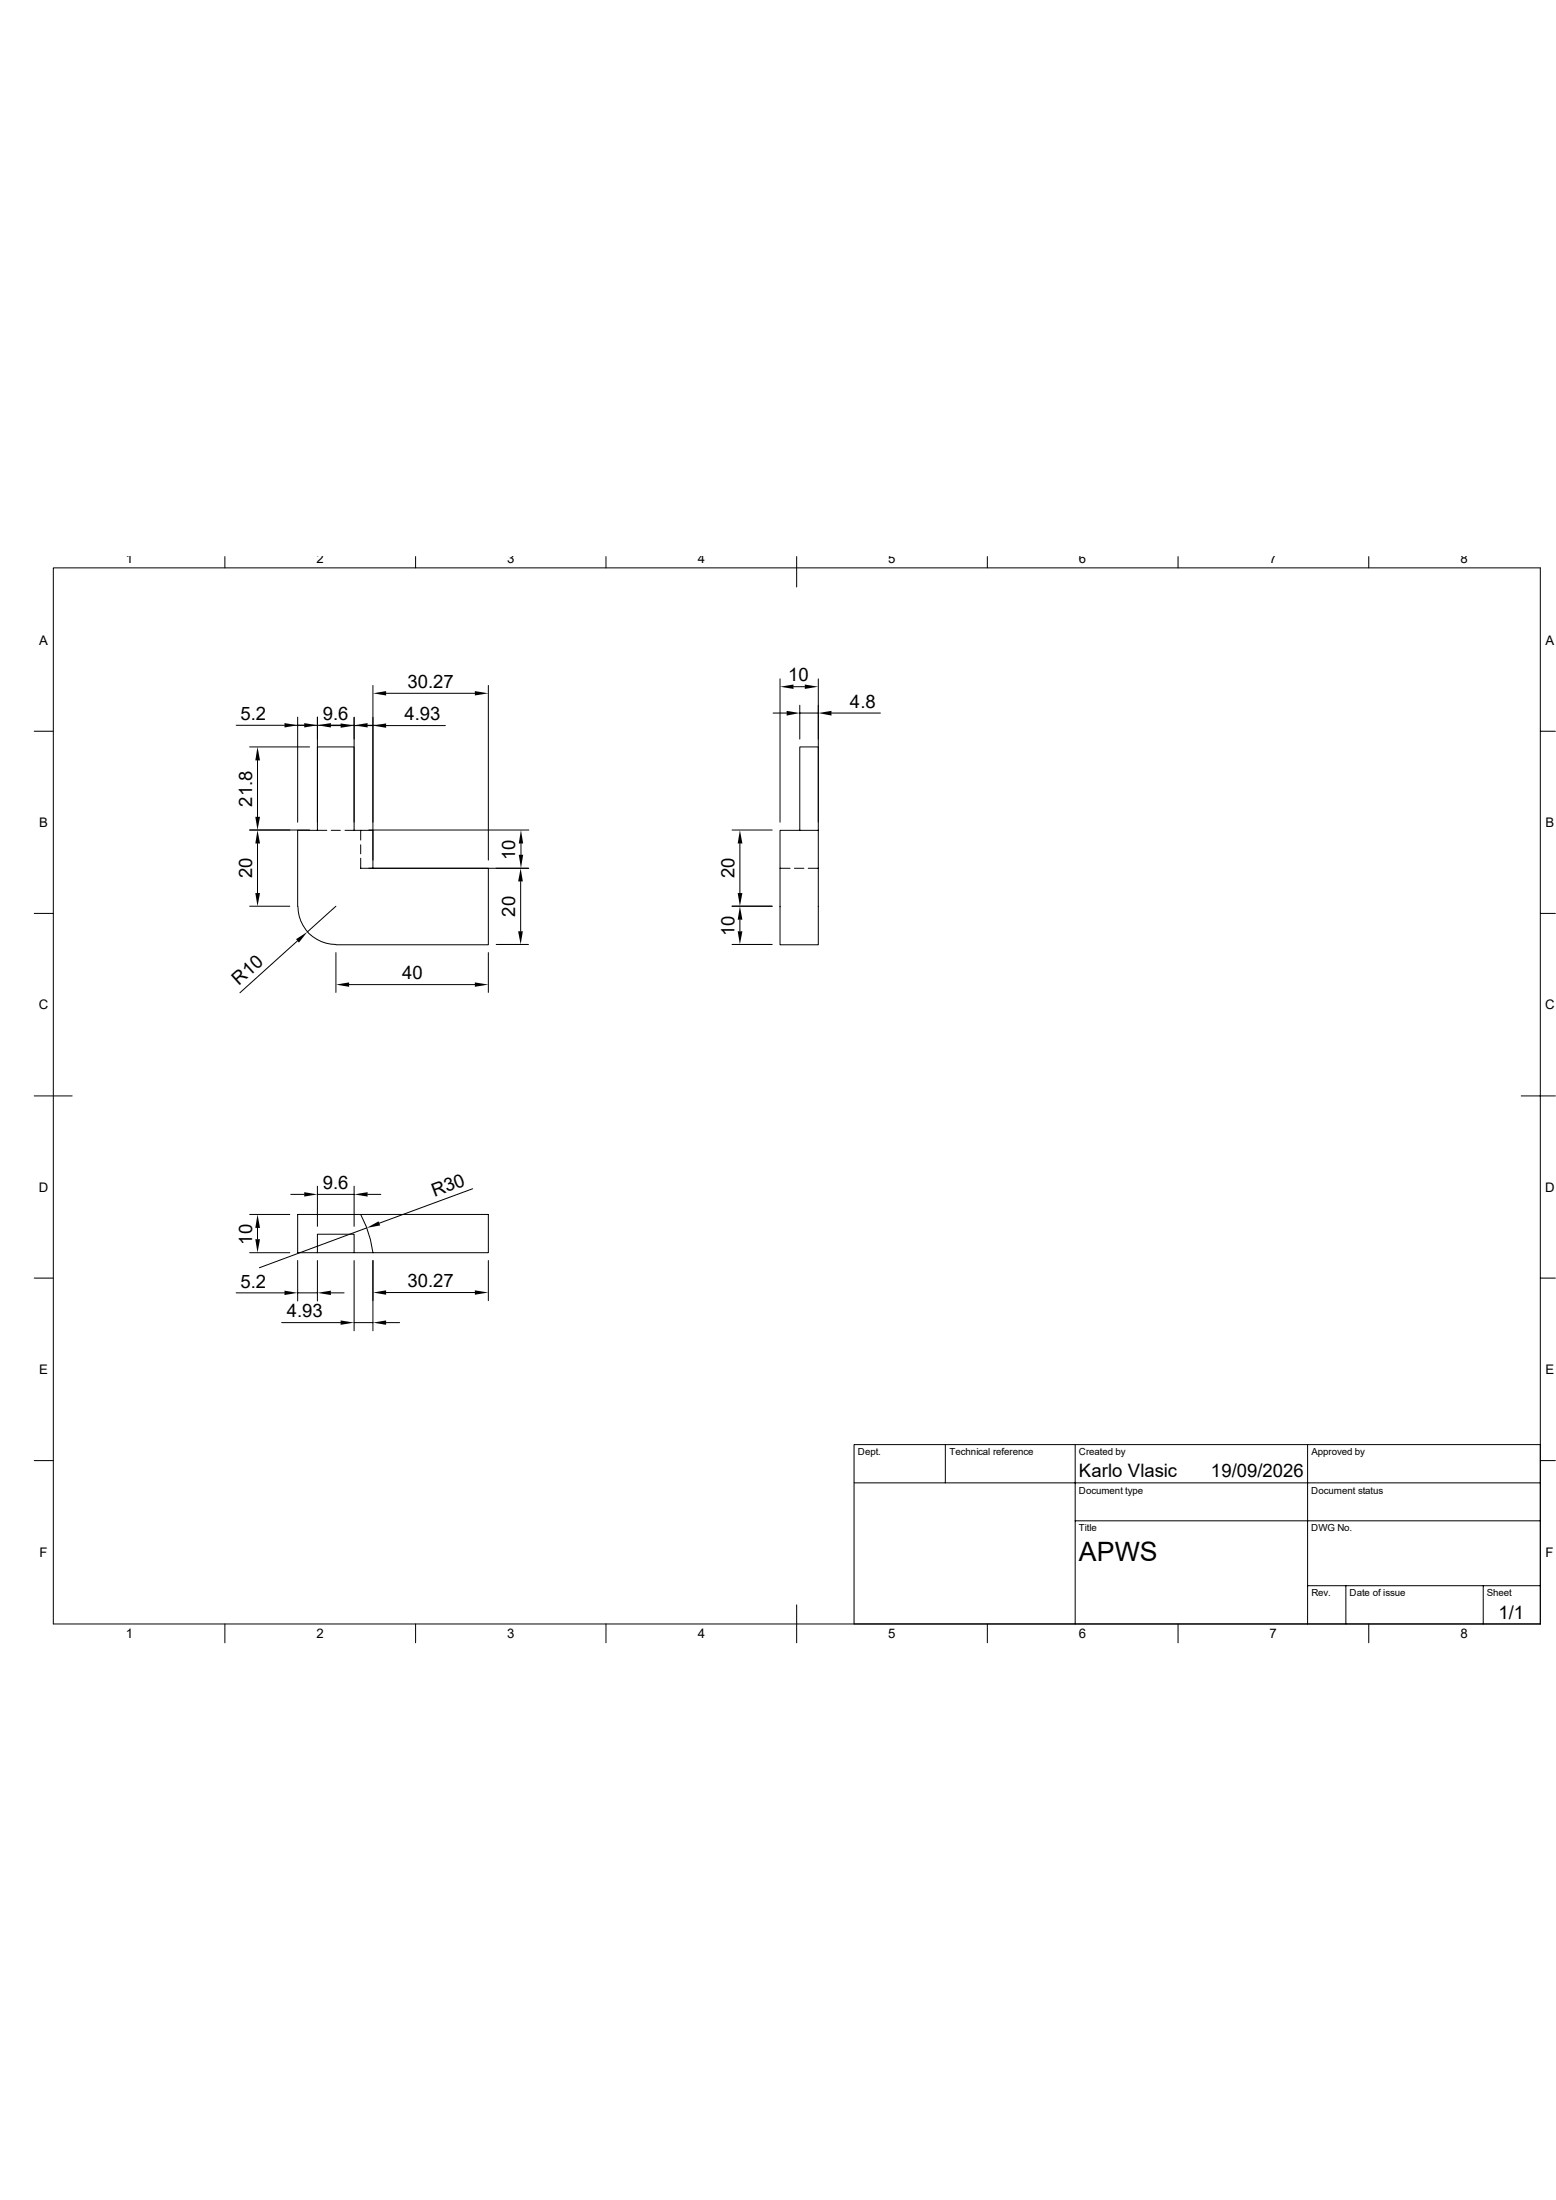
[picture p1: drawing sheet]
<svg xmlns="http://www.w3.org/2000/svg" width="210mm" height="297mm" viewBox="0 0 210 297" stroke-linecap="round" stroke-linejoin="round" font-family="sans-serif">
<g fill="none" stroke="#000" stroke-width=".13">
<path d="M7.2 76.7h200.7v142.5h-200.7zM30.4 75.1v1.6M56.1 75.1v1.6M81.8 75.1v1.6M107.5 75.1v4.1M133.3 75.1v1.6M159 75.1v1.6M184.7 75.1v1.6M4.6 98.7h2.6M31.9 97.9h6.5M39.2 97.9h8.6M40.2 96.8v14.2"/>
<path d="M42.8 96.8v14.2M44.2 98h1.8M47.8 98h2.5M47.8 96.8v14.2M49.6 97.9h1.8M50.3 92.5v24.7M52.1 98h8M52.1 93.6h12M65.9 92.5v23.6M104.4 96.3h1.8M105.3 91.7v19.3M107.1 92.7h1.5"/>
<path d="M108 95.2v4.6M108 96.3h2.4M110.4 91.7v19.3M112.2 96.3h6.6M207.9 98.7h2M33.7 112.1h8.1M33.7 100.8h8.1M34.8 102.7v7.6M34.8 113.9v6.7M42.8 112.1v-11.3h5v11.3M44.1 112.1h-3.9v10.3M44.7 112.1h1.2"/>
<path d="M46.6 112.1h3.7M48.7 115.9v1.3h1.6M48.7 112.1v1.3M48.7 114v1.3M49.8 117.2h21.6M49.8 112.1h21.6M50.3 117.2h15.6v10.4h-20.6M70.3 119v6.7M70.3 113.9v1.5M98.8 112.1h5.4M99.9 113.9v6.7M105.3 112.1h5.1v15.5h-5.1z"/>
<path d="M105.3 117.2h1.3M107.2 117.2h1.3M108 112.1v-11.3h2.4v11.3M109.1 117.2h1.3M4.6 123.3h2.6M33.7 122.3h5.4M40.2 127l-7.8 7M40.2 122.4a5.1 5.1 0 0 0 5.1 5.1M45.3 122.3l-3.8 3.5M45.3 128.6v5.4M47.1 132.9h17M65.9 128.6v5.4"/>
<path d="M67 127.5h4.3M98.8 127.5h5.4M98.8 122.3h5.4M99.9 124.2v1.5M207.9 123.3h2M4.6 148h5.1M205.3 148h4.6M4.6 172.6h2.6M31.9 174.5h6.5M33.7 164h5.4M33.7 169.1h5.4M34.8 165.8v1.5"/>
<path d="M38 178.6h8M39.2 161.2h1.9M40.2 170.2v5.4M40.2 174.5h2.6M42.8 169.1v-2.5h5v2.5h-7.6v-5.1h8.5l.7 1.6 .6 1.7 .3 1.8M42.8 170.2v5.4M42.8 160.1v5.5M42.8 161.2h5M44.7 174.5h1.7M47.8 170.2v9.5M47.8 178.6h2.5M47.8 169.1h2.5"/>
<path d="M47.8 160.1v5.5M48.7 164h17.2v5.1h-15.6M49.5 165.8l-14.5 5.4M49.6 161.2h1.8M50.3 170.2v9.5M52.1 178.6h1.8M52.1 174.5h12M63.8 160.5l-12.6 4.6M65.9 170.2v5.4M207.9 172.6h2M4.6 197.2h2.6M127.6 195v5.2"/>
<path d="M145.1 195v24.2M176.5 195v24.2M207.9 195h-92.6v24.2M207.9 197.2h2M30.4 219.2v2.6M56.1 219.2v2.6M81.8 219.2v2.6M107.5 216.7v5.1M115.3 200.2h92.6M133.3 219.2v2.6M145.1 205.3h62.8M159 219.2v2.6"/>
<path d="M176.5 214.1h31.4M181.7 214.1v5.1M184.7 219.2v2.6M200.2 214.1v5.1"/>
</g>
<g fill="#000">
<path d="M38.4 97.6l1.8 .3-1.8 .3zM41.1 97.6l1.7 .3-1.7 .3zM42.8 97.9l1.9-.3v.6zM46 97.7l1.8 .3-1.8 .3zM47.8 97.9l1.8-.3v.6zM50.3 98l1.8-.3v.6zM50.3 93.6l1.8-.3v.6zM64.1 93.3l1.8 .3-1.8 .3zM106.2 96l1.7 .3-1.7 .3zM105.3 92.7l1.8-.3v.6zM108.6 92.4l1.8 .3-1.8 .3zM110.4 96.3l1.8-.3v.6z"/>
<path d="M34.8 112.1l.3 1.8h-.6zM34.5 110.3h.6l-.3 1.8zM34.8 100.8l.3 1.9h-.6zM70.3 117.2l.3 1.8h-.7zM70 115.4h.6l-.3 1.8zM70.3 112.1l.3 1.8h-.6zM99.9 112.1l.3 1.8h-.6zM34.5 120.6h.6l-.3 1.7zM40 126.8l1.5-1-1.2 1.5zM45.3 132.9l1.8-.3v.6zM64.1 132.6l1.8 .3-1.8 .3zM69.9 125.7h.7l-.3 1.8z"/>
<path d="M99.6 120.6h.6l-.3 1.7zM99.6 125.7h.6l-.3 1.8zM99.9 122.3l.3 1.9h-.6zM34.8 164l.3 1.8h-.6zM34.5 167.3h.6l-.3 1.8zM38.4 174.2l1.8 .3-1.8 .3zM41.1 161l1.7 .2-1.7 .3zM42.8 174.5l1.9-.3v.6zM46 178.3l1.8 .3-1.8 .3zM47.8 161.2l1.8-.2v.5zM49.5 165.8l1.6-.9 .2 .5zM50.3 174.5l1.8-.3v.6z"/>
<path d="M50.3 178.6l1.8-.3v.6zM64.1 174.2l1.8 .3-1.8 .3z"/>
</g>
<text font-size="3.6" x="145.6" y="210.7">APWS</text>
<g font-size="2.5">
<text x="55" y="92.9">30.27</text>
<text x="106.4" y="91.9">10</text>
<text x="114.7" y="95.5">4.8</text>
<text x="32.5" y="97.2">5.2</text>
<text x="43.6" y="97.2">9.6</text>
<text x="54.6" y="97.2">4.93</text>
<text x="34" y="108.9" transform="rotate(-90 34 108.9)">21.8</text>
<text x="34" y="118.6" transform="rotate(-90 34 118.6)">20</text>
<text x="69.6" y="116.1" transform="rotate(-90 69.6 116.1)">10</text>
<text x="99.1" y="118.6" transform="rotate(-90 99.1 118.6)">20</text>
<text x="69.5" y="123.7" transform="rotate(-90 69.5 123.7)">20</text>
<text x="99.1" y="126.4" transform="rotate(-90 99.1 126.4)">10</text>
<text x="32.3" y="133.1" transform="rotate(-42 32.3 133.1)">R10</text>
<text x="54.3" y="132.2">40</text>
<text x="43.6" y="160.5">9.6</text>
<text x="58.6" y="161.6" transform="rotate(-20 58.6 161.6)">R30</text>
<text x="32.5" y="173.8">5.2</text>
<text x="34" y="168" transform="rotate(-90 34 168)">10</text>
<text x="55" y="173.8">30.27</text>
<text x="38.7" y="177.8">4.93</text>
<text x="145.6" y="199.4">Karlo Vlasic</text>
<text x="163.4" y="199.4">19/09/2026</text>
<text x="202.3" y="218.5">1/1</text>
</g>
<g font-size="1.8">
<text x="17" y="76">1</text>
<text x="42.7" y="76">2</text>
<text x="68.5" y="76">3</text>
<text x="94.2" y="76">4</text>
<text x="119.9" y="76">5</text>
<text x="145.6" y="76">6</text>
<text x="171.4" y="76">7</text>
<text x="197.1" y="76">8</text>
<text x="5.3" y="87">A</text>
<text x="208.6" y="87">A</text>
<text x="5.3" y="111.7">B</text>
<text x="208.6" y="111.7">B</text>
<text x="5.2" y="136.3">C</text>
<text x="208.5" y="136.3">C</text>
<text x="5.2" y="160.9">D</text>
<text x="208.5" y="160.9">D</text>
<text x="5.3" y="185.5">E</text>
<text x="208.6" y="185.5">E</text>
<text x="5.3" y="210.1">F</text>
<text x="208.6" y="210.1">F</text>
<text x="17" y="221.1">1</text>
<text x="42.7" y="221.1">2</text>
<text x="68.4" y="221.1">3</text>
<text x="94.2" y="221.1">4</text>
<text x="119.9" y="221.1">5</text>
<text x="145.6" y="221.1">6</text>
<text x="171.4" y="221.1">7</text>
<text x="197.1" y="221.1">8</text>
</g>
<g font-size="1.3">
<text x="115.8" y="196.5">Dept.</text>
<text x="128.1" y="196.5">Technical reference</text>
<text x="145.6" y="196.5">Created by</text>
<text x="177" y="196.5">Approved by</text>
<text x="145.6" y="201.6">Document type</text>
<text x="177" y="201.6">Document status</text>
<text x="145.6" y="206.8">Title</text>
<text x="177" y="206.8">DWG No.</text>
<text x="177" y="215.5">Rev.</text>
<text x="182.2" y="215.5">Date of issue</text>
<text x="200.7" y="215.5">Sheet</text>
</g>
</svg>
